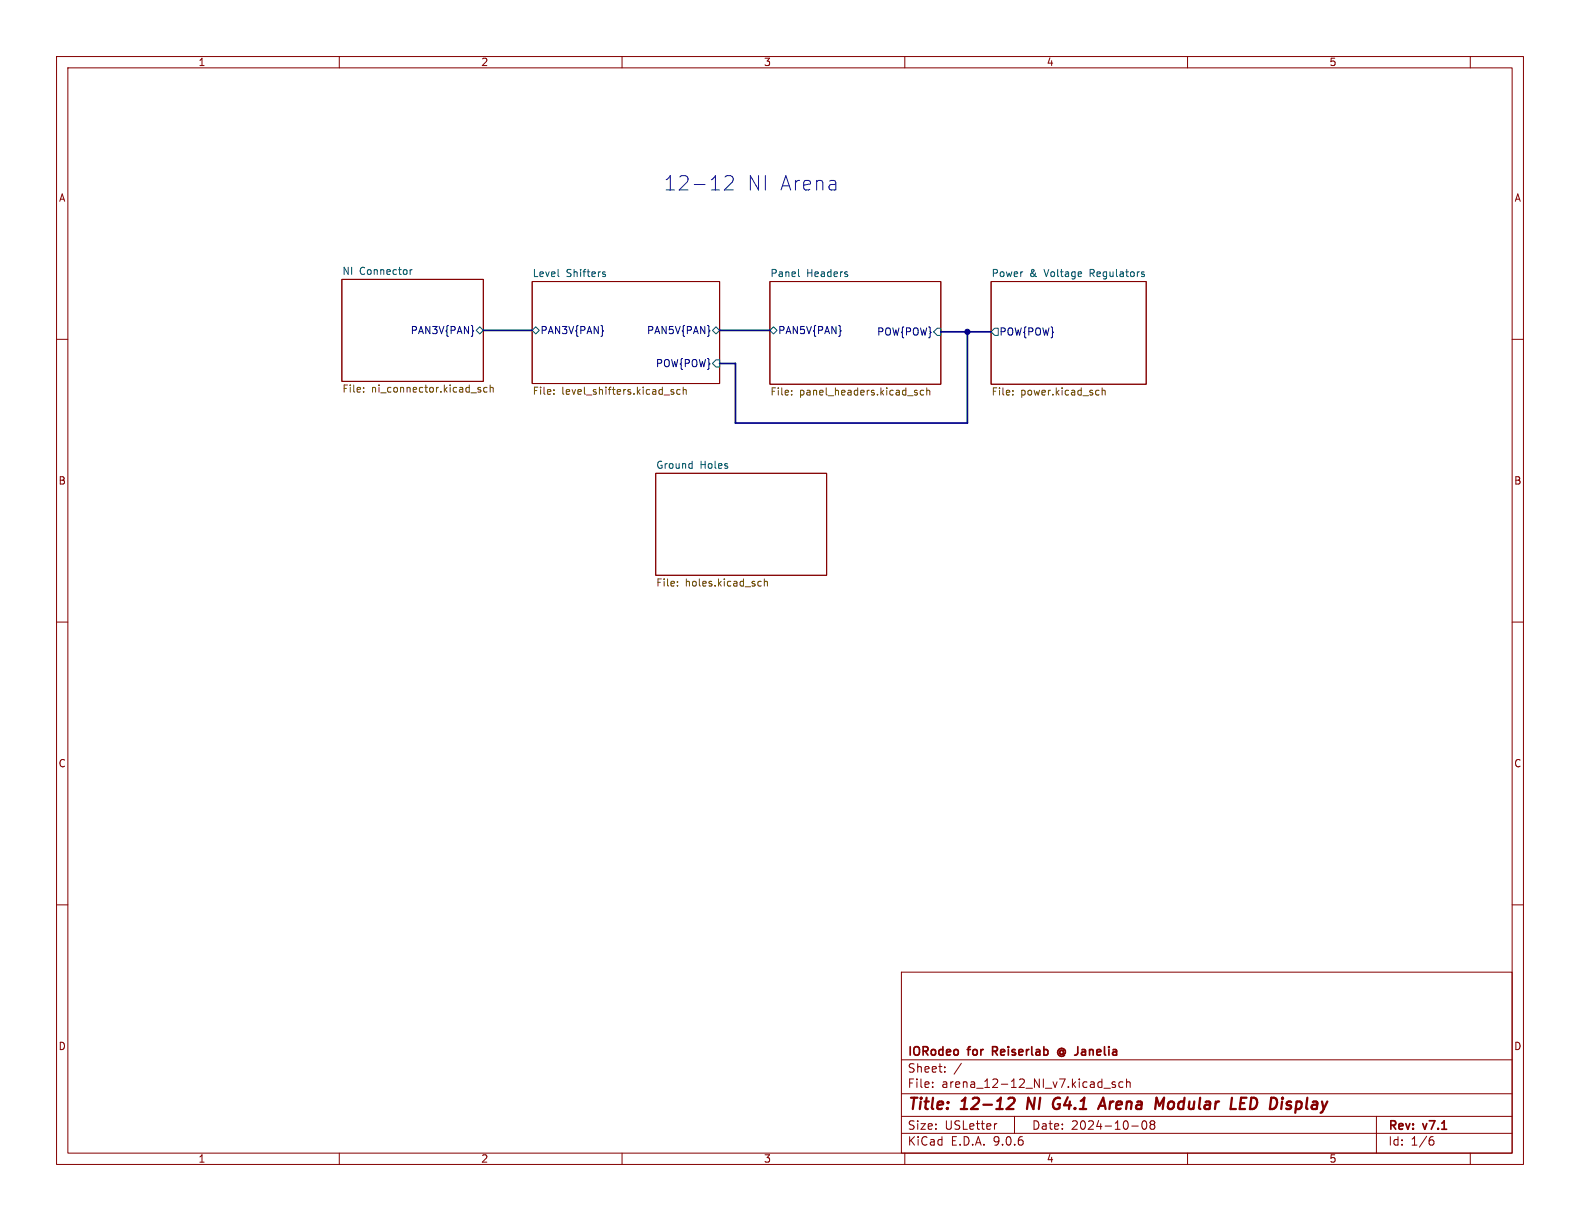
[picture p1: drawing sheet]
<svg xmlns="http://www.w3.org/2000/svg" width="279mm" height="216mm" viewBox="0 0 279 216" stroke-linecap="round" stroke-linejoin="round" font-family="sans-serif">
<g fill="none" stroke="#840000" stroke-width=".18">
<path d="M10 10h259.4v195.9h-259.4zM12 12h255.4v191.9h-255.4zM60 10v2M110 10v2M160 10v2M210 10v2M260 10v2M60.5 49.4h25v18h-25zM94.1 49.8h33.2v18h-33.2zM136.1 49.8h30.3v18.1h-30.3zM175.3 49.8h27.4v18.1h-27.4zM10 60h2"/>
<path d="M267.4 60h2M116 83.7h30.2v18h-30.2zM10 110h2M267.4 110h2M10 160h2M159.4 171.9h108v32h-108zM267.4 160h2M159.4 197.4h108M159.4 193.4h108M159.4 187.4h108M164.9 192.1v.2M164.9 191.4v.1"/>
<path d="M167.1 189.4v.2M167.1 188.7v.1M170 188l-1.3 1.9M176.3 198.7l-.3 .1M179.4 197.4v3M195.2 192.4h1.2M197.2 191.4l-.3-.1-.3 .2 .1 .2 .5 .2v.3h-.6M198.6 191.4l-.5-.1-.2 .3v.4l.1 .2h.6M199.2 191.4l.2-.1 .4 .1 .1 .9M199.2 190.8v1.5M200.1 199.1h1.2M202.1 198.3l.2-.1a.81 .81 0 0 1 .6 .6 .81 .81 0 0 1-.3 .8l-.2 .1a.81 .81 0 0 1-.3-1.4z"/>
<path d="M203.6 198.8l-.2-.3 .2-.3 .5 .1 .1 .2-.3 .3M203.6 198.8l-.2 .3v.4l.2 .2 .5-.1 .1-.2-.1-.4-.2-.2M203.6 198.8h.3M243.4 197.4v6.5M60 203.9v2M110 203.9v2M159.4 200.4h108M160 203.9v2M210 203.9v2M253 201.6h.4l.2 .2-.1 .5-.5 .2M253.4 201l-.4 .1M260 203.9v2"/>
</g>
<path d="M178.3 194.3l.3-.2h.5a.45 .45 0 0 1 .3 .6l-.1 .3-1.3 1.1h1.2M181.9 194.1l-.3 2M186.5 196l.2 .1 .5-.1M187 195.2h.4M187.3 194.1l-.6 .1-.2 .2M194.2 196.1l.9-2 .4 2M194.4 195.5h1M206.8 194.9l-.2 .3-.1 .5 .3 .4M219.2 196.1h1M219.4 195.1h.6M219.5 194.1h.9" fill="none" stroke="#840000" stroke-width=".4"/>
<path d="M175.5 185.9h.6M176.1 185.1h-.6v1.5M188 185.8a.36 .36 0 0 0-.5 0 .36 .36 0 0 0 0 .5 .36 .36 0 0 0 .5 .1M188 185.4a.71 .71 0 0 0-1 .7 .71 .71 0 0 0 1 .6" fill="none" stroke="#840000" stroke-width=".3"/>
<g fill="none" stroke="#006464" stroke-width=".18">
<path d="M72.5 47.7v.8M72.9 47.7l-.4 .2M84.2 58.4l.6-.6 .7 .6-.7 .7zM94.7 57.8l.7 .6-.7 .7-.6-.7zM98.7 48.8l.2 .1M106.6 48.4l.5 .3-.1 .1-.3 .1M106.6 48.1h.4M126 58.4l.6-.6 .7 .6-.7 .7zM136.8 57.8l.6 .6-.6 .7-.7-.7zM141.2 47.6v1.1l.2 .2M149.9 48.5v.3M165.7 58h.7v1.3h-.7l-.6-.6z"/>
<path d="M175.9 58h.6v1.3h-.6l-.6-.6zM202 48.5h.3l.1 .2-.2 .2h-.2M202 48.1h.3M126.6 63.6h.7v1.3h-.7l-.6-.6zM122.3 82h.1M122.4 81.5v1.3M122.4 82.8h-.1"/>
</g>
<g fill="none" stroke="#725600" stroke-width=".18">
<path d="M64.3 69.2v.1M64.3 68.6v.1M84.6 68.9l.4 .2v.2h-.4M84.6 68.6h.4M86.1 68.6l-.3-.1-.3 .2 .1 .6h.5M86.7 68.6l.2-.1 .3 .1v.7M86.7 68.1v1.2M98 69.6v.1M98 68.9v.2M119.1 68.9h-.3l-.2 .2 .1 .1 .4 .2v.3h-.5M120.3 68.9h-.4l-.2 .2 .1 .6h.5M120.8 69l.2-.1h.3l.1 .8"/>
<path d="M120.8 68.5v1.2M140 69.7v.2M140 69.1v.1M161.9 69.4l.3 .1v.2l-.1 .2h-.3M161.9 69l.3 .1M163.3 69.1l-.3-.1-.3 .2 .2 .6h.4M163.9 69.1l.2-.1 .3 .1v.8M163.9 68.6v1.3M179.1 69.7v.2M179.1 69.1v.1M194 69l.3 .1M194.3 69.8l-.3 .1"/>
<path d="M194.9 69.1l.2-.1 .3 .1v.8M194.9 68.6v1.3M119.8 103.5v.1M119.8 102.8v.2M134.3 102.8h.3M134.6 103.6h-.3M135.2 102.9l.1-.1h.3l.1 .8M135.2 102.4v1.2"/>
</g>
<path d="M83.6 58.5h.2l-.2 .1M106.6 58.5h.1l-.1 .1M125.4 58.5h.1l-.1 .1M148.6 58.5h.1l-.1 .1" fill="none" stroke="#000084" stroke-width=".18"/>
<path d="M85.5 58.4h8.6M127.3 58.4h8.8M166.4 58.7h8.9M171.1 58.7v16.1h-41.1v-10.5h-2.7" fill="none" stroke="#000084" stroke-width=".3"/>
<path d="M128.2 31.3l.4-.2h.6a.69 .69 0 0 1 .3 1l-1.4 1.5h1.6" fill="none" stroke="#0000c2" stroke-width=".18"/>
<circle cx="171.1" cy="58.7" r=".46" fill="#000084" stroke="#000084" stroke-width=".18"/>
<g font-size="3.5" fill="#0000c2">
<text x="117.2" y="33.9">12-12</text>
<text x="131.9" y="33.9">NI Arena</text>
</g>
<g font-size="2.8" fill="#840000">
<text x="160.4" y="196.8">Title:</text>
<text x="170.1" y="196.8">12-12</text>
<text x="182.5" y="196.8">NI</text>
<text x="187.8" y="196.8">G4.1</text>
<text x="196.9" y="196.8">Arena</text>
<text x="207.5" y="196.8">Modular</text>
<text x="221.7" y="196.8">LED</text>
<text x="229.4" y="196.8">Display</text>
</g>
<g font-size="2.1" fill="#840000">
<text x="160.4" y="189.9">Sheet:</text>
<text x="160.4" y="187.1">IORodeo</text>
<text x="171.3" y="187.1">for</text>
<text x="176.2" y="187.1">Reiserlab</text>
<text x="188.3" y="187.1">@ Janelia</text>
<text x="160.4" y="192.6">File:</text>
<text x="166.5" y="192.6">arena_12-12_NI_v7.kicad_sch</text>
<text x="160.4" y="202.8">KiCad</text>
<text x="160.4" y="200">Size:</text>
<text x="167.1" y="200">USLetter</text>
<text x="168.1" y="202.8">E.D.A.</text>
<text x="175.7" y="202.8">9.0.6</text>
<text x="182.4" y="200">Date:</text>
<text x="189.4" y="200">2024-10-08</text>
<text x="245.4" y="200.2">Rev:</text>
<text x="245.4" y="202.8">Id:</text>
<text x="249.5" y="202.8">1/6</text>
<text x="251.8" y="200.2">v7.1</text>
</g>
<g font-size="1.8" fill="#840000">
<text x="35" y="11.9">1</text>
<text x="85" y="11.9">2</text>
<text x="135" y="11.9">3</text>
<text x="185" y="11.9">4</text>
<text x="235" y="11.9">5</text>
<text x="10.3" y="35.9">A</text>
<text x="267.7" y="35.9">A</text>
<text x="10.3" y="85.9">B</text>
<text x="267.7" y="85.9">B</text>
<text x="10.3" y="135.9">C</text>
<text x="267.7" y="135.9">C</text>
<text x="10.3" y="185.9">D</text>
<text x="267.7" y="185.9">D</text>
<text x="35" y="205.8">1</text>
<text x="85" y="205.8">2</text>
<text x="135" y="205.8">3</text>
<text x="185" y="205.8">4</text>
<text x="235" y="205.8">5</text>
</g>
<g font-size="1.8" fill="#006464">
<text x="60.5" y="48.7">NI</text>
<text x="63.6" y="48.7">Connector</text>
<text x="94.1" y="49.1">Level</text>
<text x="100.1" y="49.1">Shifters</text>
<text x="136.1" y="49.1">Panel</text>
<text x="142.6" y="49.1">Headers</text>
<text x="175.3" y="49.1">Power</text>
<text x="182.1" y="49.1">&amp;</text>
<text x="184.8" y="49.1">Voltage</text>
<text x="193" y="49.1">Regulators</text>
<text x="116" y="83">Ground</text>
<text x="123.8" y="83">Holes</text>
</g>
<g font-size="1.8" fill="#000084">
<text x="72.5" y="59.3">PAN3V{PAN}</text>
<text x="95.5" y="59.3">PAN3V{PAN}</text>
<text x="114.3" y="59.3">PAN5V{PAN}</text>
<text x="137.5" y="59.3">PAN5V{PAN}</text>
<text x="155" y="59.5">POW{POW}</text>
<text x="176.6" y="59.5">POW{POW}</text>
<text x="115.9" y="65.1">POW{POW}</text>
</g>
<g font-size="1.8" fill="#725600">
<text x="60.5" y="69.7">File:</text>
<text x="65.7" y="69.7">ni_connector.kicad_sch</text>
<text x="94.1" y="70.1">File:</text>
<text x="99.3" y="70.1">level_shifters.kicad_sch</text>
<text x="136.1" y="70.3">File:</text>
<text x="141.4" y="70.3">panel_headers.kicad_sch</text>
<text x="175.3" y="70.3">File:</text>
<text x="180.5" y="70.3">power.kicad_sch</text>
<text x="116" y="104">File:</text>
<text x="121.2" y="104">holes.kicad_sch</text>
</g>
</svg>
